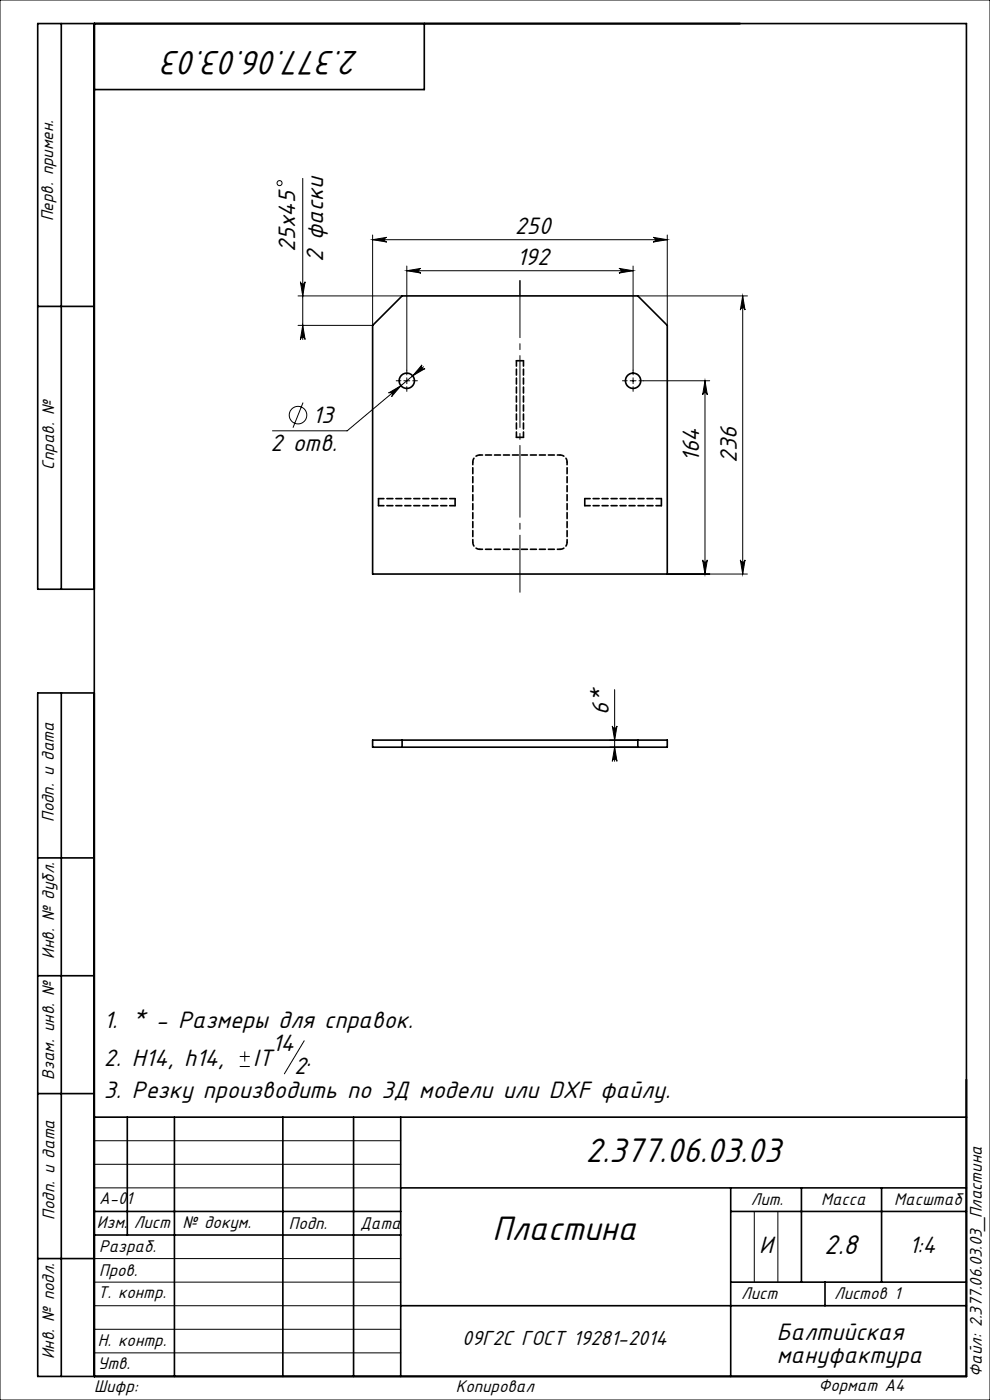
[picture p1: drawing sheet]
<svg xmlns="http://www.w3.org/2000/svg" width="210mm" height="297mm" viewBox="0 0 210 297" stroke-linecap="round" stroke-linejoin="round" font-family="sans-serif">
<g fill="none" stroke="#000" stroke-width=".21">
<path d="M0 0h210v297h-210zM64.2 37.8v34.2M63.7 59.8a.5 .5 0 0 0 .5 .5 .5 .5 0 0 0 .5-.5l-.5 3zM79 50.9l3-.5a.5 .5 0 0 0-.4 .5 .5 .5 0 0 0 .4 .5zM79 49.9v19.1h-15.8M79 50.9h62.5M86.3 57.4l3-.5a.5 .5 0 0 0-.5 .5 .5 .5 0 0 0 .5 .5zM86.3 56.4v22.1M86.3 57.4h48M131.3 56.9l3 .5-3 .5a.5 .5 0 0 0 .5-.5 .5 .5 0 0 0-.5-.5zM134.3 56.4v22.1M138.5 50.4l3 .5-3 .5a.5 .5 0 0 0 .5-.5 .5 .5 0 0 0-.5-.5z"/>
<path d="M141.5 49.9v19.1M63.2 62.8h22.1M64.2 69l.5 3a.5 .5 0 0 0-.5-.4 .5 .5 0 0 0-.5 .4zM89.5 77.4a.5 .5 0 0 0 0 .7 .5 .5 0 0 0 .7 .1l-2.7 1.5zM89.8 77.8l-16.2 13.6h-15.8M135.3 62.8h23.2M157.5 62.8v59M157.5 62.8l.5 3a.5 .5 0 0 0-.5-.5 .5 .5 0 0 0-.5 .5zM64.3 85.4l-2.1 5.3M82.4 83.4l2.6-1.6-1.9 2.3a.5 .5 0 0 0 0-.7 .5 .5 0 0 0-.7 0zM85.7 80.8h1.2M86.3 80.2v1.2"/>
<path d="M133.7 80.8h1.2M134.3 80.2v1.2M136.5 80.8h14M149.5 80.8v41M149.5 80.8l.5 3a.5 .5 0 0 0-.5-.5 .5 .5 0 0 0-.5 .5zM149 118.8a.5 .5 0 0 0 .5 .5 .5 .5 0 0 0 .5-.5l-.5 3zM157 118.8a.5 .5 0 0 0 .5 .5 .5 .5 0 0 0 .5-.5l-.5 3zM141.5 121.8h17M129.4 157h5.9M129.4 158.5h5.9M129.9 154a.5 .5 0 0 0 .5 .5 .5 .5 0 0 0 .5-.5l-.5 3zM130.4 158.5l.5 3a.5 .5 0 0 0-.5-.5 .5 .5 0 0 0-.5 .5z"/>
<path d="M130.4 146.3v15.2M50.9 226.3h2.1M50.9 224.1h2.1M51.9 223.1v2.1M64.5 220.8l-4.2 7M20 242h65M20 247h65M20 252h65M160 257v15M165 257v15M20 277h65M20 272h65"/>
<path d="M20 267h65M20 287h65M20 282h65"/>
<circle cx="59.3" cy="38.8" r=".53"/>
<circle cx="63.2" cy="88.1" r="1.86"/>
</g>
<path d="M86.3 79.5v-1M110.3 62.8v-3.3M134.3 79.5v-1M85 80.8h-1M86.3 82v1M87.5 80.8h1M133 80.8h-1M134.3 82v1M135.5 80.8h1" fill="none" stroke="#000" stroke-width=".21" stroke-dasharray="15.2 1.3 1.3 1.3"/>
<path d="M110.3 59.5v66.2" fill="none" stroke="#000" stroke-width=".21" stroke-dasharray="15.2 1.3 1.3 1.3" stroke-dashoffset="3.1"/>
<g fill="none" stroke="#000" stroke-width=".35">
<path d="M13 5v120M20 5v287M90 5v14h-70M8 65h12M85.3 62.8h50l6.2 6.2v52.8h-62.5v-52.8zM109.5 76.5h1.5M109.5 92.8h1.5M80.3 105.8v1.5M96.5 105.8v1.5M124 105.8v1.5M140.3 105.8v1.5M20 125h-12v-120h197v287h-197v-145h12"/>
<path d="M13 147v145M79 157h62.5v1.5h-62.5zM85.3 157v1.5M135.3 157v1.5M8 182h12M8 207h12M8 232h12M20 237h185M27 237v25M37 237v55M60 237v55M75 237v55"/>
<path d="M85 237v55M20 257h65M85 252h120M155 252v40M155 257h50M170 252v20M187 252v20M8 267h12M20 262h65M85 277h120M155 272h50M175 272v5"/>
<circle cx="86.3" cy="80.8" r="1.62"/>
<circle cx="134.3" cy="80.8" r="1.63"/>
</g>
<g fill="#000">
<path d="M79 50.9l3-.5a.5 .5 0 0 0-.4 .5 .5 .5 0 0 0 .4 .5zM138.5 50.4l3 .5-3 .5a.5 .5 0 0 0 .5-.5 .5 .5 0 0 0-.5-.5z"/>
<path d="M131.3 56.9l3 .5-3 .5a.5 .5 0 0 0 .5-.5 .5 .5 0 0 0-.5-.5zM86.3 57.4l3-.5a.5 .5 0 0 0-.5 .5 .5 .5 0 0 0 .5 .5z"/>
<path d="M89.5 77.4l-2 2.3 2.7-1.5a.5 .5 0 0 1-.7-.1 .5 .5 0 0 1 0-.7zM82.4 83.4a.5 .5 0 0 1 .7 0 .5 .5 0 0 1 0 .7l1.9-2.3z"/>
<path d="M157.5 62.8l.5 3a.5 .5 0 0 0-.5-.5 .5 .5 0 0 0-.5 .5zM157 118.8a.5 .5 0 0 0 .5 .5 .5 .5 0 0 0 .5-.5l-.5 3zM149.5 80.8l.5 3a.5 .5 0 0 0-.5-.5 .5 .5 0 0 0-.5 .5zM149 118.8a.5 .5 0 0 0 .5 .5 .5 .5 0 0 0 .5-.5l-.5 3zM63.7 59.8a.5 .5 0 0 0 .5 .5 .5 .5 0 0 0 .5-.5l-.5 3zM64.2 69l.5 3a.5 .5 0 0 0-.5-.4 .5 .5 0 0 0-.5 .4z"/>
<path d="M129.9 154a.5 .5 0 0 0 .5 .5 .5 .5 0 0 0 .5-.5l-.5 3zM130.4 158.5l.5 3a.5 .5 0 0 0-.5-.5 .5 .5 0 0 0-.5 .5z"/>
</g>
<path d="M109.5 76.5v16.3M111 92.8v-16.3M80.3 107.3h16.2M96.5 105.8h-16.2M124 107.3h16.3M140.3 105.8h-16.3" fill="none" stroke="#000" stroke-width=".35" stroke-dasharray="1.3 .6" stroke-dashoffset=".1"/>
<path d="M101.8 96.5a1.5 1.5 0 0 0-1.5 1.5M120.3 98a1.5 1.5 0 0 0-1.5-1.5M100.3 115a1.5 1.5 0 0 0 1.5 1.5M118.8 116.5a1.5 1.5 0 0 0 1.5-1.5" fill="none" stroke="#000" stroke-width=".35" stroke-dasharray="1.3 .6" stroke-dashoffset=".4"/>
<path d="M100.3 98v17M118.8 96.5h-17M101.8 116.5h17M120.3 115v-17" fill="none" stroke="#000" stroke-width=".35" stroke-dasharray="1.3 .6" stroke-dashoffset=".7"/>
<g font-size="8">
<text x="76.2" y="10.7" transform="rotate(-180 76.2 10.7)">2.377.06.03.03</text>
<text x="124.2" y="246.6">2.377.06.03.03</text>
<text x="104.4" y="263.1">Пластина</text>
</g>
<text font-size="6.4" x="174.9" y="266">2.8</text>
<g font-size="5.6">
<text x="62.6" y="53.5" transform="rotate(-90 62.6 53.5)">25x45</text>
<text x="109.2" y="49.6">250</text>
<text x="68.6" y="55.6" transform="rotate(-90 68.6 55.6)">2 фаски</text>
<text x="109.6" y="56.2">192</text>
<text x="66.3" y="89.8">13</text>
<text x="57.4" y="95.7">2 отв.</text>
<text x="148.3" y="98" transform="rotate(-90 148.3 98)">164</text>
<text x="156.3" y="98.2" transform="rotate(-90 156.3 98.2)">236</text>
<text x="129.1" y="151.7" transform="rotate(-90 129.1 151.7)">6*</text>
<text x="22" y="218.1">1. * - Размеры для справок.</text>
<text x="22" y="226.2">2. Н14, h14,</text>
<text x="53.7" y="226.2">IT</text>
<text x="57.7" y="223">14</text>
<text x="62.4" y="227.9">2</text>
<text x="65" y="226.2">.</text>
<text x="22" y="232.8">3. Резку производить по 3Д модели или DXF файлу.</text>
<text x="161.1" y="265.7">И</text>
<text x="192.9" y="265.8">1:4</text>
<text x="164.8" y="284.3">Балтийская</text>
<text x="164.8" y="289.2">мануфактура</text>
</g>
<text font-size="4.8" x="98" y="285.4">09Г2С ГОСТ 19281-2014</text>
<g font-size="4">
<text x="11.3" y="46.9" transform="rotate(-90 11.3 46.9)">Перв. примен.</text>
<text x="11.5" y="99.6" transform="rotate(-90 11.5 99.6)">Справ. №</text>
<text x="11.4" y="174.4" transform="rotate(-90 11.4 174.4)">Подп. и дата</text>
<text x="11.5" y="203.4" transform="rotate(-90 11.5 203.4)">Инв. № дубл.</text>
<text x="11.5" y="229" transform="rotate(-90 11.5 229)">Взам. инв. №</text>
<text x="21" y="255.5">А-01</text>
<text x="159.2" y="255.6">Лит.</text>
<text x="174.2" y="255.6">Масса</text>
<text x="189.7" y="255.6">Масштаб</text>
<text x="11.5" y="258.8" transform="rotate(-90 11.5 258.8)">Подп. и дата</text>
<text x="20.6" y="260.5">Изм.</text>
<text x="28.4" y="260.5">Лист</text>
<text x="38.7" y="260.5">№ докум.</text>
<text x="61.3" y="260.6">Подп.</text>
<text x="76.4" y="260.6">Дата</text>
<text x="21" y="265.6">Разраб.</text>
<text x="20.7" y="275.4">Т. контр.</text>
<text x="21" y="270.8">Пров.</text>
<text x="157.2" y="275.6">Лист</text>
<text x="176.9" y="275.6">Листов 1</text>
<text x="20.7" y="285.6">Н. контр.</text>
<text x="11.5" y="288.4" transform="rotate(-90 11.5 288.4)">Инв. № подл.</text>
<text x="20.7" y="290.4">Утв.</text>
<text x="208.3" y="292.1" transform="rotate(-90 208.3 292.1)">Файл: 2.377.06.03.03_Пластина</text>
<text x="20" y="295.3">Шифр:</text>
<text x="96.7" y="295.3">Копировал</text>
<text x="173.6" y="295.1">Формат A4</text>
</g>
</svg>
